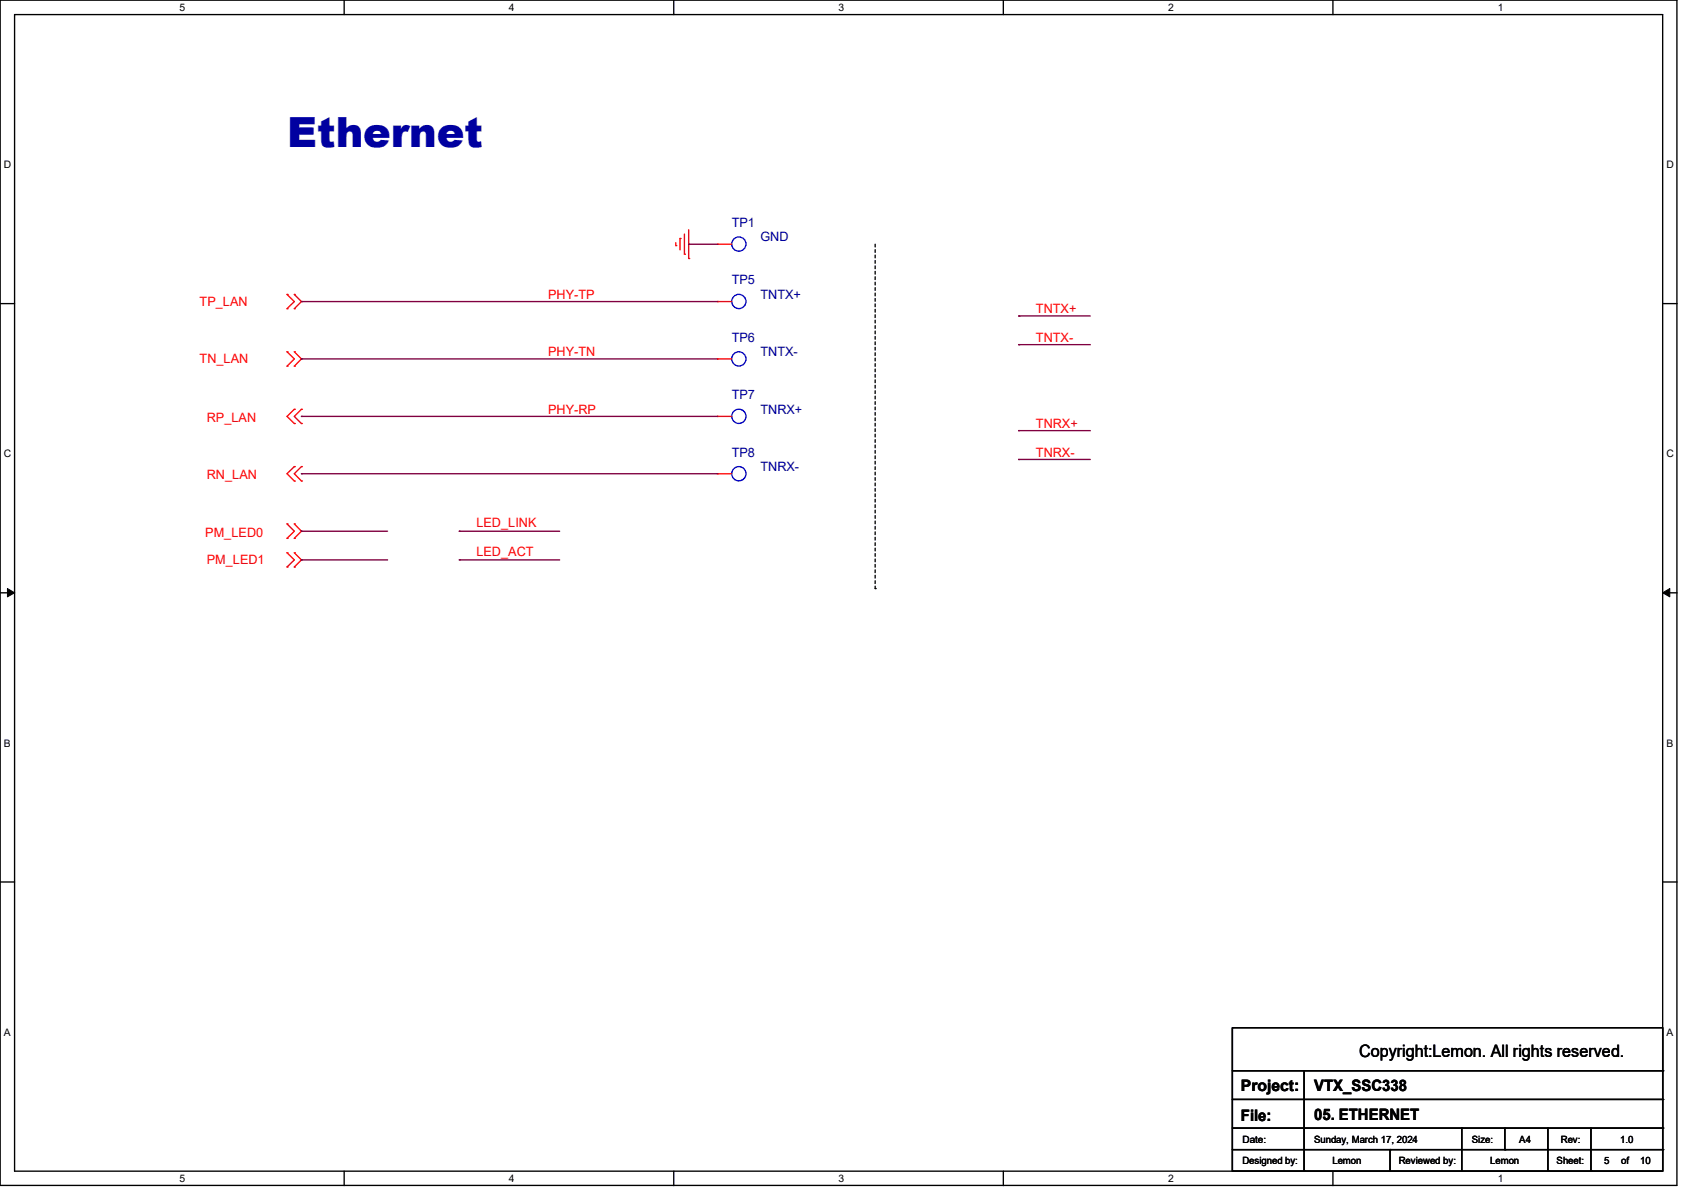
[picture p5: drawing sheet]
<svg xmlns="http://www.w3.org/2000/svg" width="420mm" height="297mm" viewBox="0 0 420 297" stroke-linecap="round" stroke-linejoin="round" font-family="sans-serif">
<path d="M0 0h418.7v295.9h-418.7zM3.6 3.6h411.6v288.7h-411.6z" fill="none" stroke="#000" stroke-width=".34"/>
<g fill="#fff">
<path d="M44.8 .4h1.4v2.9h-1.4z"/>
<path d="M44.8 292.7h1.4v2.9h-1.4z"/>
</g>
<path d="M85.9 0v3.6M85.9 292.3v3.6" fill="none" stroke="#000" stroke-width=".34"/>
<g fill="#fff">
<path d="M127.1 .4h1.4v2.9h-1.4z"/>
<path d="M127.1 292.7h1.4v2.9h-1.4z"/>
</g>
<path d="M168.2 0v3.6M168.2 292.3v3.6" fill="none" stroke="#000" stroke-width=".34"/>
<g fill="#fff">
<path d="M209.4 .4h1.4v2.9h-1.4z"/>
<path d="M209.4 292.7h1.4v2.9h-1.4z"/>
</g>
<path d="M250.5 0v3.6M250.5 292.3v3.6" fill="none" stroke="#000" stroke-width=".34"/>
<g fill="#fff">
<path d="M291.7 .4h1.4v2.9h-1.4z"/>
<path d="M291.7 292.7h1.4v2.9h-1.4z"/>
</g>
<path d="M332.8 0v3.6M332.8 292.3v3.6" fill="none" stroke="#000" stroke-width=".34"/>
<g fill="#fff">
<path d="M374 .4h1.4v2.9h-1.4z"/>
<path d="M374 292.7h1.4v2.9h-1.4z"/>
<path d="M1 39.7h1.8v2.9h-1.8z"/>
<path d="M416.1 39.7h1.9v2.9h-1.9z"/>
<path d="M1 111.8h1.8v2.9h-1.8z"/>
<path d="M416.1 111.8h1.9v2.9h-1.9z"/>
</g>
<path d="M0 75.8h3.6M415.2 75.8h3.6" fill="none" stroke="#000" stroke-width=".34"/>
<g fill="#fff">
<path d="M1 184h1.7v2.9h-1.7z"/>
<path d="M416.1 184h1.7v2.9h-1.7z"/>
</g>
<path d="M0 148h3.6M415.2 148h3.6" fill="none" stroke="#000" stroke-width=".34"/>
<path d="M1.9 146.9l1.7 1.1-1.7 1zM415.2 148l1.7-1.1v2.1z" fill="#000" stroke="#000" stroke-width=".25"/>
<g fill="#fff">
<path d="M1 256.2h1.7v2.9h-1.7z"/>
<path d="M416.1 256.2h1.7v2.9h-1.7z"/>
</g>
<path d="M0 220.1h3.6M415.2 220.1h3.6" fill="none" stroke="#000" stroke-width=".34"/>
<path d="M218.5 61v85.9" fill="none" stroke="#000" stroke-width=".34" stroke-dasharray=".7"/>
<circle cx="218.5" cy="146.9" r=".17" fill="#000" stroke-dasharray=".7"/>
<path d="M172 57.4v7.1" fill="none" stroke="#f00" stroke-width=".34"/>
<circle cx="172" cy="64.5" r=".17" fill="#f00"/>
<path d="M170.9 58.4v5.1" fill="none" stroke="#f00" stroke-width=".34"/>
<circle cx="170.9" cy="63.5" r=".17" fill="#f00"/>
<path d="M169.8 59.5v2.9" fill="none" stroke="#f00" stroke-width=".34"/>
<circle cx="169.8" cy="59.5" r=".17" fill="#f00"/>
<path d="M168.7 60.6v.7" fill="none" stroke="#f00" stroke-width=".34"/>
<circle cx="168.7" cy="61.3" r=".17" fill="#f00"/>
<path d="M71.7 103.9l1.8 1.8" fill="none" stroke="#f00" stroke-width=".34"/>
<circle cx="73.5" cy="105.7" r=".17" fill="#f00"/>
<path d="M73.5 102.2l-1.8 1.7" fill="none" stroke="#f00" stroke-width=".34"/>
<circle cx="73.5" cy="102.2" r=".17" fill="#f00"/>
<path d="M73.5 103.9l1.8 1.8" fill="none" stroke="#f00" stroke-width=".34"/>
<circle cx="75.3" cy="105.7" r=".17" fill="#f00"/>
<path d="M75.3 102.2l-1.8 1.7" fill="none" stroke="#f00" stroke-width=".34"/>
<circle cx="75.3" cy="102.2" r=".17" fill="#f00"/>
<path d="M75.3 75.3l-1.8 1.7" fill="none" stroke="#f00" stroke-width=".34"/>
<circle cx="73.5" cy="77" r=".17" fill="#f00"/>
<path d="M73.5 73.5l1.8 1.8" fill="none" stroke="#f00" stroke-width=".34"/>
<circle cx="73.5" cy="73.5" r=".17" fill="#f00"/>
<path d="M71.7 73.5l1.8 1.8" fill="none" stroke="#f00" stroke-width=".34"/>
<circle cx="71.7" cy="73.5" r=".17" fill="#f00"/>
<path d="M73.5 75.3l-1.8 1.7" fill="none" stroke="#f00" stroke-width=".34"/>
<circle cx="71.7" cy="77" r=".17" fill="#f00"/>
<path d="M75.3 132.6l-1.8 1.8" fill="none" stroke="#f00" stroke-width=".34"/>
<circle cx="73.5" cy="134.4" r=".17" fill="#f00"/>
<path d="M73.5 130.8l1.8 1.8" fill="none" stroke="#f00" stroke-width=".34"/>
<circle cx="73.5" cy="130.8" r=".17" fill="#f00"/>
<path d="M71.7 130.8l1.8 1.8" fill="none" stroke="#f00" stroke-width=".34"/>
<circle cx="71.7" cy="130.8" r=".17" fill="#f00"/>
<path d="M73.5 132.6l-1.8 1.8" fill="none" stroke="#f00" stroke-width=".34"/>
<circle cx="71.7" cy="134.4" r=".17" fill="#f00"/>
<path d="M75.3 139.7l-1.8 1.8" fill="none" stroke="#f00" stroke-width=".34"/>
<circle cx="73.5" cy="141.5" r=".17" fill="#f00"/>
<path d="M73.5 138l1.8 1.7" fill="none" stroke="#f00" stroke-width=".34"/>
<circle cx="73.5" cy="138" r=".17" fill="#f00"/>
<path d="M71.7 138l1.8 1.7" fill="none" stroke="#f00" stroke-width=".34"/>
<circle cx="71.7" cy="138" r=".17" fill="#f00"/>
<path d="M73.5 139.7l-1.8 1.8" fill="none" stroke="#f00" stroke-width=".34"/>
<circle cx="71.7" cy="141.5" r=".17" fill="#f00"/>
<path d="M75.3 89.6l-1.8 1.8" fill="none" stroke="#f00" stroke-width=".34"/>
<circle cx="73.5" cy="91.4" r=".17" fill="#f00"/>
<path d="M73.5 87.8l1.8 1.8" fill="none" stroke="#f00" stroke-width=".34"/>
<circle cx="73.5" cy="87.8" r=".17" fill="#f00"/>
<path d="M71.7 87.8l1.8 1.8" fill="none" stroke="#f00" stroke-width=".34"/>
<circle cx="71.7" cy="87.8" r=".17" fill="#f00"/>
<path d="M73.5 89.6l-1.8 1.8" fill="none" stroke="#f00" stroke-width=".34"/>
<circle cx="71.7" cy="91.4" r=".17" fill="#f00"/>
<path d="M71.7 118.2l1.8 1.9" fill="none" stroke="#f00" stroke-width=".34"/>
<circle cx="73.5" cy="120.1" r=".17" fill="#f00"/>
<path d="M73.5 116.5l-1.8 1.7" fill="none" stroke="#f00" stroke-width=".34"/>
<circle cx="73.5" cy="116.5" r=".17" fill="#f00"/>
<path d="M73.5 118.2l1.8 1.9" fill="none" stroke="#f00" stroke-width=".34"/>
<circle cx="75.3" cy="120.1" r=".17" fill="#f00"/>
<path d="M75.3 116.5l-1.8 1.7" fill="none" stroke="#f00" stroke-width=".34"/>
<circle cx="75.3" cy="116.5" r=".17" fill="#f00"/>
<path d="M307.7 256.5h107.5v35.8h-107.5zM307.7 267.3h107.5M307.7 274.4h107.5M325.6 267.3v25M307.7 281.6h107.5M307.7 286.9h107.5M347.1 286.9v5.4M365 281.6v10.7M375.8 281.6v5.3M386.5 281.6v10.7M397.3 281.6v10.7" fill="none" stroke="#000" stroke-width=".34"/>
<g fill="#000">
<circle cx="415.2" cy="274.4" r=".17"/>
<circle cx="415.2" cy="267.3" r=".17"/>
<circle cx="325.6" cy="292.3" r=".17"/>
<circle cx="347.1" cy="286.9" r=".17"/>
<circle cx="365" cy="281.6" r=".17"/>
<circle cx="375.8" cy="286.9" r=".17"/>
<circle cx="386.5" cy="292.3" r=".17"/>
<circle cx="397.3" cy="292.3" r=".17"/>
<circle cx="415.2" cy="281.6" r=".17"/>
<circle cx="415.2" cy="286.9" r=".17"/>
</g>
<circle cx="184.5" cy="103.9" r="1.78" fill="none" stroke="#00f" stroke-width=".34"/>
<path d="M179.1 103.9h3.6" fill="none" stroke="#f00" stroke-width=".34"/>
<circle cx="179.1" cy="103.9" r=".17" fill="#f00"/>
<circle cx="184.5" cy="75.2" r="1.78" fill="none" stroke="#00f" stroke-width=".34"/>
<path d="M179.1 75.3h3.6" fill="none" stroke="#f00" stroke-width=".34"/>
<circle cx="179.1" cy="75.3" r=".17" fill="#f00"/>
<circle cx="184.5" cy="60.9" r="1.78" fill="none" stroke="#00f" stroke-width=".34"/>
<path d="M179.1 61h3.6" fill="none" stroke="#f00" stroke-width=".34"/>
<circle cx="179.1" cy="61" r=".17" fill="#f00"/>
<circle cx="184.5" cy="118.2" r="1.78" fill="none" stroke="#00f" stroke-width=".34"/>
<path d="M179.1 118.2h3.6" fill="none" stroke="#f00" stroke-width=".34"/>
<circle cx="179.1" cy="118.2" r=".17" fill="#f00"/>
<circle cx="184.5" cy="89.6" r="1.78" fill="none" stroke="#00f" stroke-width=".34"/>
<path d="M179.1 89.6h3.6" fill="none" stroke="#f00" stroke-width=".34"/>
<circle cx="179.1" cy="89.6" r=".17" fill="#f00"/>
<path d="M75.3 139.7h21.5" fill="none" stroke="#800040" stroke-width=".34"/>
<circle cx="75.3" cy="139.7" r=".17" fill="#800040"/>
<path d="M75.3 132.6h21.5" fill="none" stroke="#800040" stroke-width=".34"/>
<circle cx="75.3" cy="132.6" r=".17" fill="#800040"/>
<path d="M254.3 78.9h17.9" fill="none" stroke="#800040" stroke-width=".34"/>
<circle cx="254.3" cy="78.9" r=".17" fill="#800040"/>
<path d="M75.3 75.3h103.8" fill="none" stroke="#800040" stroke-width=".34"/>
<circle cx="75.3" cy="75.3" r=".17" fill="#800040"/>
<path d="M75.3 89.6h103.8" fill="none" stroke="#800040" stroke-width=".34"/>
<circle cx="75.3" cy="89.6" r=".17" fill="#800040"/>
<path d="M254.3 86h17.9" fill="none" stroke="#800040" stroke-width=".34"/>
<circle cx="254.3" cy="86" r=".17" fill="#800040"/>
<path d="M75.3 118.2h103.8" fill="none" stroke="#800040" stroke-width=".34"/>
<circle cx="75.3" cy="118.2" r=".17" fill="#800040"/>
<path d="M75.3 103.9h103.8" fill="none" stroke="#800040" stroke-width=".34"/>
<circle cx="75.3" cy="103.9" r=".17" fill="#800040"/>
<path d="M254.3 107.5h17.9" fill="none" stroke="#800040" stroke-width=".34"/>
<circle cx="254.3" cy="107.5" r=".17" fill="#800040"/>
<path d="M254.3 114.7h17.9" fill="none" stroke="#800040" stroke-width=".34"/>
<circle cx="254.3" cy="114.7" r=".17" fill="#800040"/>
<path d="M114.7 132.6h25" fill="none" stroke="#800040" stroke-width=".34"/>
<circle cx="114.7" cy="132.6" r=".17" fill="#800040"/>
<path d="M114.7 139.7h25" fill="none" stroke="#800040" stroke-width=".34"/>
<circle cx="114.7" cy="139.7" r=".17" fill="#800040"/>
<path d="M172 61h7.1" fill="none" stroke="#800040" stroke-width=".34"/>
<circle cx="172" cy="61" r=".17" fill="#800040"/>
<text font-size="10.4" fill="#0000a0" x="71.7" y="36.6">Ethernet</text>
<text font-size="4.3" x="339.3" y="263.9">Copyright:Lemon. All rights reserved.</text>
<g font-size="3.9">
<text x="309.8" y="272.3">Project:</text>
<text x="328.1" y="272.3">VTX_SSC338</text>
<text x="309.8" y="279.9">File:</text>
<text x="328.1" y="279.5">05. ETHERNET</text>
</g>
<g font-size="3.2" fill="#000080">
<text x="182.7" y="56.6">TP1</text>
<text x="189.9" y="60.2">GND</text>
<text x="182.7" y="71">TP5</text>
<text x="189.9" y="74.5">TNTX+</text>
<text x="182.7" y="85.3">TP6</text>
<text x="189.9" y="88.9">TNTX-</text>
<text x="182.7" y="99.7">TP7</text>
<text x="189.9" y="103.2">TNRX+</text>
<text x="182.7" y="114">TP8</text>
<text x="189.9" y="117.6">TNRX-</text>
</g>
<g font-size="3.2" fill="#f00">
<text x="49.8" y="76.4">TP_LAN</text>
<text x="136.9" y="74.5">PHY-TP</text>
<text x="258.7" y="78.1">TNTX+</text>
<text x="136.9" y="88.9">PHY-TN</text>
<text x="258.7" y="85.3">TNTX-</text>
<text x="49.8" y="90.7">TN_LAN</text>
<text x="51.6" y="105.4">RP_LAN</text>
<text x="136.9" y="103.2">PHY-RP</text>
<text x="258.7" y="106.8">TNRX+</text>
<text x="258.7" y="114">TNRX-</text>
<text x="51.6" y="119.7">RN_LAN</text>
<text x="119" y="131.7">LED_LINK</text>
<text x="51.3" y="134">PM_LED0</text>
<text x="51.6" y="140.8">PM_LED1</text>
<text x="119" y="138.8">LED_ACT</text>
</g>
<g font-size="2.6">
<text x="44.8" y="2.8">5</text>
<text x="127.1" y="2.8">4</text>
<text x="209.4" y="2.8">3</text>
<text x="291.7" y="2.8">2</text>
<text x="374" y="2.8">1</text>
<text x="1" y="42">D</text>
<text x="416.1" y="42">D</text>
<text x="1" y="114.2">C</text>
<text x="416.1" y="114.2">C</text>
<text x="1" y="186.4">B</text>
<text x="416.1" y="186.4">B</text>
<text x="1" y="258.5">A</text>
<text x="416.1" y="258.5">A</text>
<text x="44.8" y="295">5</text>
<text x="127.1" y="295">4</text>
<text x="209.4" y="295">3</text>
<text x="291.7" y="295">2</text>
<text x="374" y="295">1</text>
</g>
<g font-size="2.5">
<text x="310.2" y="285.2">Date:</text>
<text x="328.1" y="285.2">Sunday, March 17, 2024</text>
<text x="367.5" y="285.2">Size:</text>
<text x="379.3" y="285.2">A4</text>
<text x="389.7" y="285.2">Rev:</text>
<text x="404.5" y="285.2">1.0</text>
<text x="310.2" y="290.6">Designed by:</text>
<text x="332.7" y="290.6">Lemon</text>
<text x="349.3" y="290.6">Reviewed by:</text>
<text x="372.1" y="290.6">Lemon</text>
<text x="388.7" y="290.6">Sheet:</text>
<text x="400.5" y="290.6">5</text>
<text x="404.8" y="290.6">of</text>
<text x="409.5" y="290.6">10</text>
</g>
</svg>
